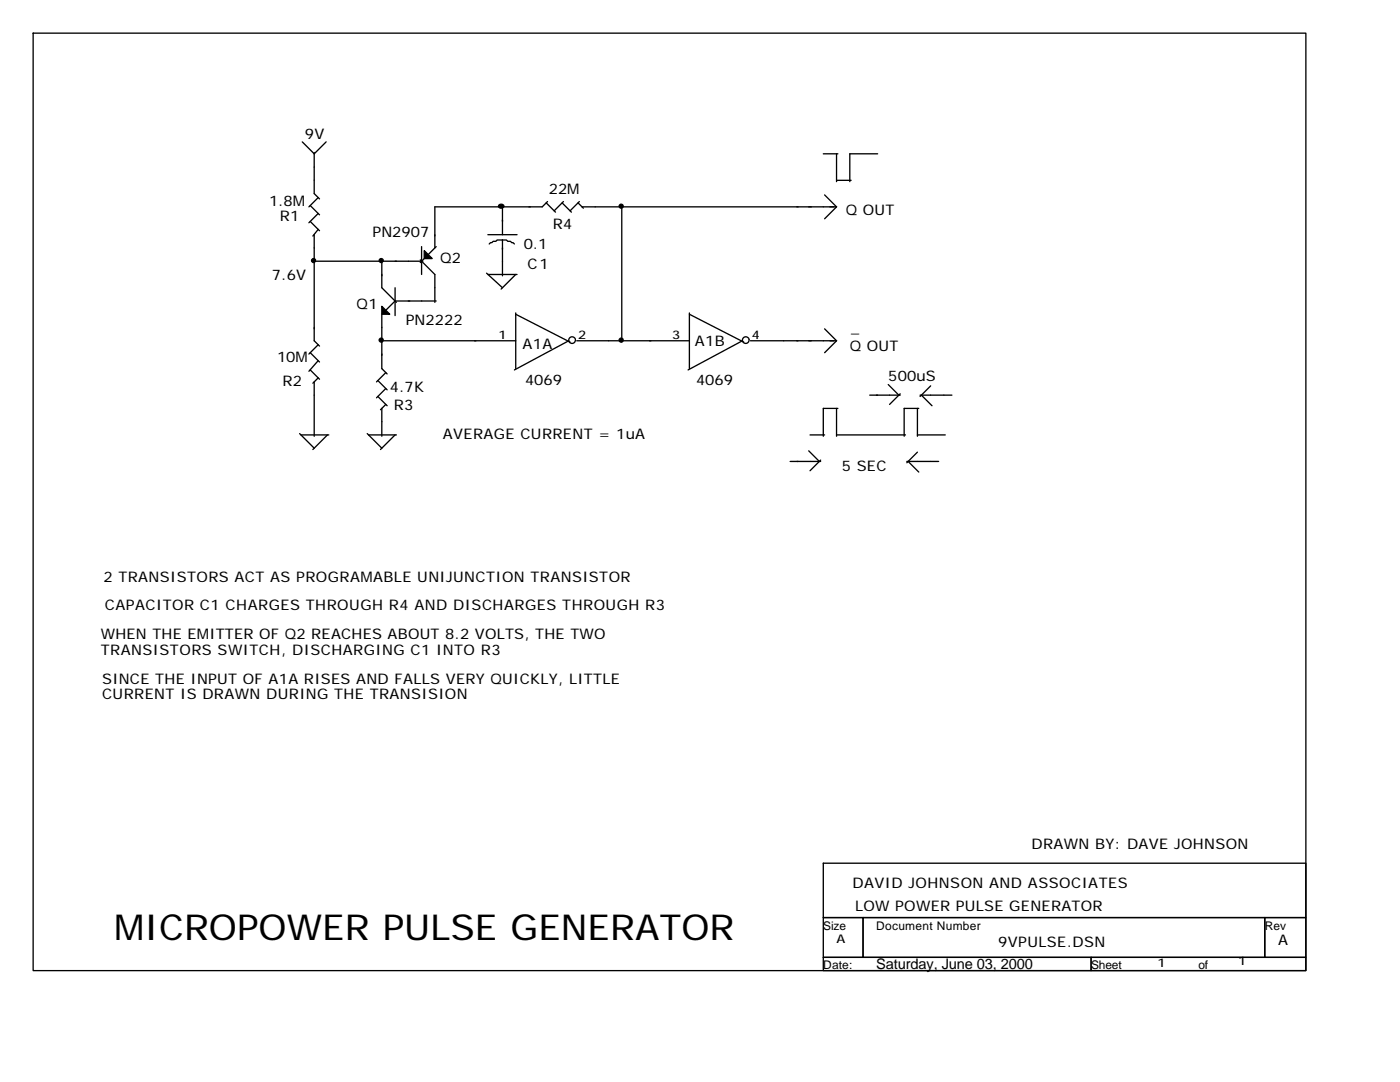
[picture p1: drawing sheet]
<svg xmlns="http://www.w3.org/2000/svg" width="279mm" height="216mm" viewBox="0 0 279 216" stroke-linecap="round" stroke-linejoin="round" font-family="sans-serif">
<g fill="none" stroke="#000" stroke-width=".26">
<path d="M6.6 6.6h254v187.1h-254zM60.3 28.3l2.4 2.4 2.4-2.4M62.7 30.4v8.2l1.1 1.1M63.5 39.4l-1.9 1.9M164.3 30.7h2.9M164.6 38.9l2.4 2.4M167 36h2.9M167 30.7v5.5M175.2 30.7h-5.6v5.5M61.9 41l1.9 1.9M61.9 44.2l1.9 1.8M62.7 46.8v21.2l1.1 1.1"/>
<path d="M62.7 52.1h21.7M63.5 42.6l-1.9 1.8M63.5 45.8l-1.1 1.3M76.2 52.1v5.3l2.9 2.9M78.8 57.4v5.6M83.9 51.9l2.9 2.9v5.5M84.1 49.2v5.6M84.7 51.6l-.8 .8M87 49.2l-1.5 1.6M97.1 54.5l3.2 2.9M97.4 54.8h5.8M97.4 46.8h5.8"/>
<path d="M100.3 47.9h.8l.2 .3h.6l.2 .2h.3l.3 .3M100.3 47.9h-1.1l-.2 .3h-.6l-.2 .2h-.3l-.3 .3M100.3 41.3v5.5M100.3 47.9v7.1M102.9 54.8l-2.9 2.9M109 40.5l1.9 1.8M109.3 40.2l-1.1 1.1h-21.4v8.2M112.2 40.5l1.8 1.8M112.4 40.2l-1.8 1.9M115.4 40.5l1 1M115.6 40.2l-1.8 1.9M116.2 41.3h50.8"/>
<path d="M124.1 41.3v27M167 41.3l-2.4 2.4M61.9 70.4l1.9 1.8M61.9 73.8l1.9 1.9M62.7 76.2v10.8M63.5 68.8l-1.9 1.8M63.5 72l-1.9 2.1M63.5 75.4l-1.1 1.1M75.4 75.9l1.9 1.9M75.4 79.1l1.9 1.9M76.2 68h26.7M76.2 62.7v10.9l1.1 1"/>
<path d="M77 74.3l-1.9 1.9M77 77.5l-1.9 1.9M87 60.1h-8.2l-2.1 2.1M102.9 62.7l10.9 5.6M102.9 62.4v11.2M113.5 68l-10.8 5.8M114.8 67.7a.66 .66 0 0 0-1-.5 .66 .66 0 0 0 0 1.2 .66 .66 0 0 0 1-.5M115.1 68h22.5M137.6 62.7l10.8 5.6M137.6 62.4v11.2M148.2 68l-10.9 5.8M149.5 67.7a.66 .66 0 0 0-1-.5 .66 .66 0 0 0 0 1.2 .66 .66 0 0 0 1-.5"/>
<path d="M149.8 68h17.2M164.6 65.6l2.4 2.4M167 68l-2.4 2.4M173.6 78.8h6.1M177.3 76.7l2.1 2.1M179.7 78.6l-2.2 2.1M183.6 78.8h6.4M183.9 78.8l2.1 2.2M185.7 77l-2.1 2.1M59.8 86.5l2.9 2.9M60.1 86.8h5.5M65.4 86.8l-3 2.9"/>
<path d="M73.3 86.5l2.9 2.9M73.6 86.8h5.5M76.2 81.5v5.5M77 80.7l-1.1 1.1M78.8 86.8l-2.9 2.9M157.7 92.1h6.1M161.4 90l2.1 2.1M161.7 86.8h2.9M163.8 91.8l-2.1 2.1M167 86.8h13.7M167 81.5v5.5M167.2 81.5h-2.9v5.5"/>
<path d="M181 92.1h6.3M181.2 92.1l2.2 2.1M183.1 86.8h5.5M183.1 90.2l-2.1 2.1M183.1 81.5v5.5M183.4 81.5h-3v5.5M164.3 172.2h96.3v10.9h-96.3zM164.3 183.1h7.9v7.9h-7.9zM164.3 191h53.5v2.7h-53.5zM172.2 183.1h80.2v7.9h-80.2zM217.8 191h42.8v2.7h-42.8zM252.4 183.1h8.2v7.9h-8.2z"/>
</g>
<g fill="#000" stroke="#000" stroke-width=".26">
<path d="M84.7 50l1.6 1.6h-1.6z" fill-rule="evenodd"/>
<path d="M76.2 61.1l1.6 1.6h-1.6z" fill-rule="evenodd"/>
</g>
<g fill="#000" stroke="#000" stroke-width=".26">
<path d="M99.6 40.9a.5 .5 0 0 1 .6-.2 .5 .5 0 0 1 .3 .6 .5 .5 0 0 1-.7 .2 .5 .5 0 0 1-.2-.6z"/>
<circle cx="62.6" cy="52" r=".4"/>
<circle cx="76.1" cy="52" r=".4"/>
<circle cx="124" cy="41.1" r=".4"/>
<circle cx="76.1" cy="67.9" r=".4"/>
<circle cx="124" cy="67.9" r=".4"/>
</g>
<text font-size="7.1" x="22.8" y="187.6">MICROPOWER PULSE GENERATOR</text>
<g font-size="2.9">
<text x="60.9" y="27.8">9V</text>
<text x="53.7" y="41">1.8M</text>
<text x="109.5" y="38.6">22M</text>
<text x="55.8" y="44.2">R1</text>
<text x="74.3" y="47.4">PN2907</text>
<text x="110.3" y="45.8">R4</text>
<text x="168.8" y="42.9">Q OUT</text>
<text x="87.8" y="52.4">Q2</text>
<text x="104.5" y="49.7">0.1</text>
<text x="105.3" y="53.7">C1</text>
<text x="54.2" y="55.8">7.6V</text>
<text x="71.2" y="61.6">Q1</text>
<text x="81" y="64.8">PN2222</text>
<text x="104.2" y="69.6">A1A</text>
<text x="138.6" y="69.1">A1B</text>
<text x="169.6" y="70.1">Q OUT</text>
<text x="55.3" y="72.2">10M</text>
<text x="56.4" y="77">R2</text>
<text x="104.8" y="76.7">4069</text>
<text x="138.9" y="76.7">4069</text>
<text x="177.3" y="75.9">500uS</text>
<text x="77.8" y="78.3">4.7K</text>
<text x="78.6" y="81.8">R3</text>
<text x="88.4" y="87.6">AVERAGE CURRENT = 1uA</text>
<text x="168" y="93.9">5 SEC</text>
<text x="20.6" y="116.2">2 TRANSISTORS ACT AS PROGRAMABLE UNIJUNCTION TRANSISTOR</text>
<text x="20.9" y="121.7">CAPACITOR C1 CHARGES THROUGH R4 AND DISCHARGES THROUGH R3</text>
<text x="20.1" y="127.5">WHEN THE EMITTER OF Q2 REACHES ABOUT 8.2 VOLTS, THE TWO</text>
<text x="20.1" y="130.7">TRANSISTORS SWITCH, DISCHARGING C1 INTO R3</text>
<text x="20.4" y="136.5">SINCE THE INPUT OF A1A RISES AND FALLS VERY QUICKLY, LITTLE</text>
<text x="20.4" y="139.4">CURRENT IS DRAWN DURING THE TRANSISION</text>
<text x="205.8" y="169.3">DRAWN BY: DAVE JOHNSON</text>
<text x="170.1" y="177.3">DAVID JOHNSON AND ASSOCIATES</text>
<text x="170.7" y="181.8">LOW POWER PULSE GENERATOR</text>
<text x="199.2" y="188.9">9VPULSE.DSN</text>
<text x="255.1" y="188.6">A</text>
<text x="174.9" y="193.4">Saturday, June 03, 2000</text>
</g>
<g font-size="2.4">
<text x="99.5" y="67.7">1</text>
<text x="115.4" y="67.7">2</text>
<text x="134.1" y="67.7">3</text>
<text x="150" y="67.7">4</text>
<text x="169.9" y="66.4">_</text>
<text x="164.3" y="185.5">Size</text>
<text x="174.9" y="185.5">Document Number</text>
<text x="252.4" y="185.5">Rev</text>
<text x="167" y="188.1">A</text>
<text x="164.3" y="193.4">Date:</text>
<text x="217.8" y="193.4">Sheet</text>
<text x="231" y="192.9">1</text>
<text x="239.2" y="193.4">of</text>
<text x="247.1" y="192.6">1</text>
</g>
</svg>
